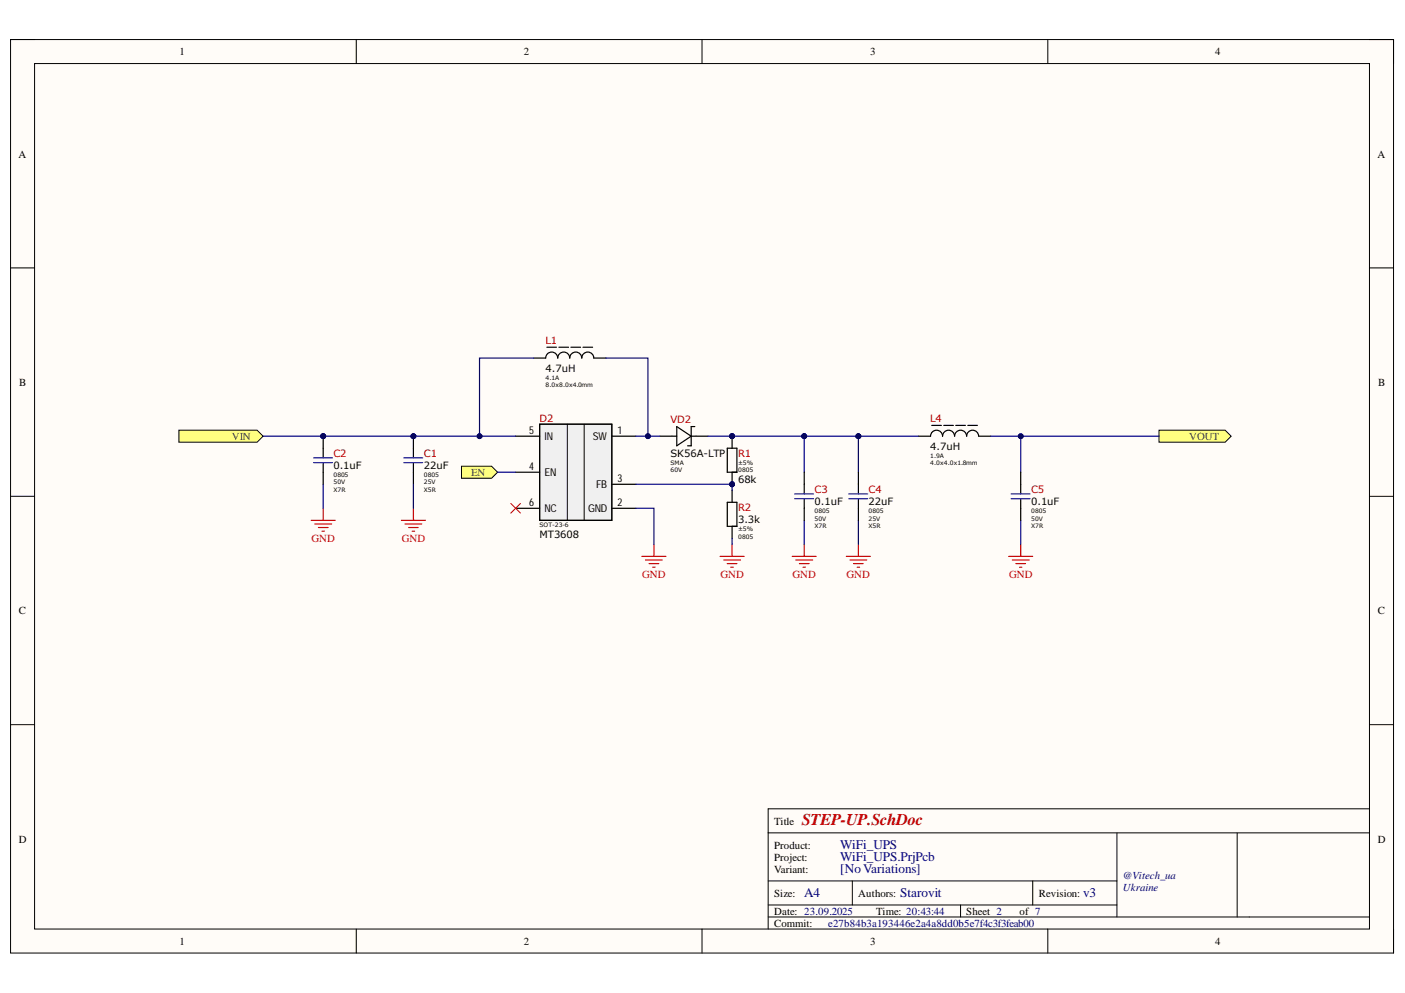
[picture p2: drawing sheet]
<svg xmlns="http://www.w3.org/2000/svg" width="297mm" height="210mm" viewBox="0 0 297 210" stroke-linecap="round" stroke-linejoin="round" font-family="sans-serif">
<path d="M2.2 8.4h292.4v193.1h-292.4z" fill-rule="evenodd" fill="#fffcf8"/>
<path d="M2.2 8.4h292.4v193.1h-292.4z" fill="none" stroke="#000" stroke-width=".21"/>
<path d="M7.3 13.4h282.2v183h-282.2z" fill-rule="evenodd" fill="#fffcf8"/>
<g fill="none" stroke="#000" stroke-width=".21">
<path d="M2.2 8.4h5.1M7.3 13.4h282.2v183h-282.2zM75.3 8.4v5M148.4 8.4v5M221.5 8.4v5M289.5 8.4h5.1v5M2.2 56.6h5.1M289.5 56.6h5.1M2.2 104.9h5.1M289.5 104.9h5.1M2.2 153.2h5.1M289.5 153.2h5.1"/>
<path d="M162.4 176.1h127.1M236.1 176.1v17.7M261.6 176.1v17.7M289.5 171h-127.1v25.4M75.3 196.4v5.1M148.4 196.4v5.1M162.4 186.2h73.7M162.4 193.8h127.1M162.4 191.3h73.7M180.2 186.2v5.1M203.1 191.3v2.5M218.3 186.2v5.1"/>
<path d="M221.5 196.4v5.1M294.6 196.4v5.1"/>
</g>
<path d="M114.1 89.7h15.3v20.3h-15.3z" fill-rule="evenodd" fill="#f0f0f0"/>
<path d="M109 92.2h5.1M109 99.8h5.1M114.1 89.7h15.3v20.3h-15.3zM129.4 92.2h5M109 107.4h5.1M129.4 107.4h5M129.4 102.4h5" fill="none" stroke="#000" stroke-width=".25"/>
<path d="M114.1 89.7h15.3v20.3h-15.3zM119.9 89.7v20.3M123.5 89.7v20.3" fill="none" stroke="#000" stroke-width=".21"/>
<path d="M135.7 117.6h5.1M136.5 118.4h3.5M137.2 119.1h2.1M138 119.9h.5M138.2 115.1v2.5" fill="none" stroke="#f00" stroke-width=".25"/>
<path d="M245 90.9h14l1.3 1.3-1.3 1.3h-14z" fill-rule="evenodd" fill="#ffff80"/>
<path d="M245 90.9h14l1.3 1.3-1.3 1.3h-14z" fill="none" stroke="#000" stroke-width=".21"/>
<path d="M37.8 90.9h16.5l1.3 1.3-1.3 1.3h-16.5z" fill-rule="evenodd" fill="#ffff80"/>
<path d="M37.8 90.9h16.5l1.3 1.3-1.3 1.3h-16.5z" fill="none" stroke="#000" stroke-width=".21"/>
<g fill="none" stroke="#f00" stroke-width=".25">
<path d="M65.8 110h5.1M66.6 110.8h3.5M67.3 111.5h2M68.1 112.3h.5M68.3 107.4v2.6M84.9 110h5M85.6 110.8h3.6M86.4 111.5h2M87.1 112.3h.6M87.4 107.4v2.6M152.2 117.6h5.1M153 118.4h3.6"/>
<path d="M153.8 119.1h2M154.5 119.9h.5M154.8 115.1v2.5M178.9 117.6h5.1M179.7 118.4h3.6M180.5 119.1h2M181.2 119.9h.5M181.5 115.1v2.5"/>
</g>
<path d="M108 106.4l2 2.1M110 106.4l-2 2.1" fill="none" stroke="#f00" stroke-width=".21"/>
<path d="M139.5 92.2h3.6M143.1 90.2l3 2-3 2zM146.2 92.2h3.5M146.9 90.2h-.8v4h-.7" fill="none" stroke="#000" stroke-width=".25"/>
<circle cx="154.8" cy="102.4" r=".51" fill="#000080"/>
<circle cx="154.8" cy="102.4" r=".51" fill="none" stroke="#000080" stroke-width=".21"/>
<circle cx="154.8" cy="92.2" r=".51" fill="#000080"/>
<circle cx="154.8" cy="92.2" r=".51" fill="none" stroke="#000080" stroke-width=".21"/>
<path d="M154.8 99.8v2.6" fill="none" stroke="#000" stroke-width=".25"/>
<circle cx="154.8" cy="102.4" r=".51" fill="#000080"/>
<circle cx="154.8" cy="102.4" r=".51" fill="none" stroke="#000080" stroke-width=".21"/>
<path d="M154.8 92.2v2.5" fill="none" stroke="#000" stroke-width=".25"/>
<circle cx="154.8" cy="92.2" r=".51" fill="#000080"/>
<circle cx="154.8" cy="92.2" r=".51" fill="none" stroke="#000080" stroke-width=".21"/>
<path d="M153.8 94.7h2v5.1h-2zM153.8 106.2h2v5.1h-2zM154.8 103.6v2.6M154.8 111.3v2.5" fill="none" stroke="#000" stroke-width=".25"/>
<circle cx="87.4" cy="92.2" r=".51" fill="#000080"/>
<circle cx="87.4" cy="92.2" r=".51" fill="none" stroke="#000080" stroke-width=".21"/>
<path d="M87.4 92.2v2.5M87.4 99.8v2.6" fill="none" stroke="#000" stroke-width=".25"/>
<circle cx="87.4" cy="92.2" r=".51" fill="#000080"/>
<circle cx="87.4" cy="92.2" r=".51" fill="none" stroke="#000080" stroke-width=".21"/>
<path d="M112.8 75.7h2.6a1.27 1.27 0 0 1 1.2-1.3 1.27 1.27 0 0 1 1.3 1.3 1.27 1.27 0 0 1 1.3-1.3 1.27 1.27 0 0 1 1.2 1.3 1.27 1.27 0 0 1 1.3-1.3 1.27 1.27 0 0 1 1.3 1.3 1.27 1.27 0 0 1 1.3-1.3 1.27 1.27 0 0 1 1.2 1.3h2.6M115.6 73.4h2.1M118.2 73.4h2M120.7 73.4h2M123.2 73.4h2.1M87.4 94.7v2.1M87.4 97.8v2M194.2 92.2h2.5a1.27 1.27 0 0 1 1.3-1.3 1.27 1.27 0 0 1 1.3 1.3 1.27 1.27 0 0 1 1.2-1.3 1.27 1.27 0 0 1 1.3 1.3 1.27 1.27 0 0 1 1.3-1.3 1.27 1.27 0 0 1 1.3 1.3 1.27 1.27 0 0 1 1.2-1.3 1.27 1.27 0 0 1 1.3 1.3h2.5M197 89.9h2M199.5 89.9h2.1M202.1 89.9h2M204.6 89.9h2" fill="none" stroke="#000" stroke-width=".25"/>
<path d="M85.4 97.8h4M85.4 96.8h4" fill="none" stroke="#150cd4" stroke-width=".25"/>
<path d="M167.5 117.6h5.1M168.2 118.4h3.6M169 119.1h2M169.8 119.9h.5M170 115.1v2.5M213.3 117.6h5M214 118.4h3.6M214.8 119.1h2M215.5 119.9h.5M215.8 115.1v2.5" fill="none" stroke="#f00" stroke-width=".25"/>
<path d="M97.6 98.6h6.3l1.3 1.2-1.3 1.3h-6.3z" fill-rule="evenodd" fill="#ffff80"/>
<path d="M97.6 98.6h6.3l1.3 1.2-1.3 1.3h-6.3z" fill="none" stroke="#000" stroke-width=".21"/>
<path d="M170 92.2v7.6M134.4 107.4h3.8v7.7" fill="none" stroke="#000080" stroke-width=".25"/>
<circle cx="170" cy="92.2" r=".51" fill="#000080"/>
<circle cx="170" cy="92.2" r=".51" fill="none" stroke="#000080" stroke-width=".21"/>
<path d="M181.5 92.2v7.6M87.4 102.4v5" fill="none" stroke="#000080" stroke-width=".25"/>
<circle cx="181.5" cy="92.2" r=".51" fill="#000080"/>
<circle cx="181.5" cy="92.2" r=".51" fill="none" stroke="#000080" stroke-width=".21"/>
<path d="M149.7 92.2h5.1M68.3 102.4v5M181.5 110v5.1" fill="none" stroke="#000080" stroke-width=".25"/>
<circle cx="154.8" cy="92.2" r=".51" fill="#000080"/>
<circle cx="154.8" cy="92.2" r=".51" fill="none" stroke="#000080" stroke-width=".21"/>
<path d="M154.8 92.2h15.2" fill="none" stroke="#000080" stroke-width=".25"/>
<circle cx="154.8" cy="92.2" r=".51" fill="#000080"/>
<circle cx="154.8" cy="92.2" r=".51" fill="none" stroke="#000080" stroke-width=".21"/>
<circle cx="170" cy="92.2" r=".51" fill="#000080"/>
<circle cx="170" cy="92.2" r=".51" fill="none" stroke="#000080" stroke-width=".21"/>
<path d="M112.8 75.7h-11.4v16.5h7.6" fill="none" stroke="#000080" stroke-width=".25"/>
<circle cx="101.4" cy="92.2" r=".51" fill="#000080"/>
<circle cx="101.4" cy="92.2" r=".51" fill="none" stroke="#000080" stroke-width=".21"/>
<path d="M128.1 75.7h8.9v16.5" fill="none" stroke="#000080" stroke-width=".25"/>
<circle cx="137" cy="92.2" r=".51" fill="#000080"/>
<circle cx="137" cy="92.2" r=".51" fill="none" stroke="#000080" stroke-width=".21"/>
<path d="M134.4 92.2h5.1" fill="none" stroke="#000080" stroke-width=".25"/>
<circle cx="137" cy="92.2" r=".51" fill="#000080"/>
<circle cx="137" cy="92.2" r=".51" fill="none" stroke="#000080" stroke-width=".21"/>
<path d="M68.3 92.2h33.1" fill="none" stroke="#000080" stroke-width=".25"/>
<circle cx="101.4" cy="92.2" r=".51" fill="#000080"/>
<circle cx="101.4" cy="92.2" r=".51" fill="none" stroke="#000080" stroke-width=".21"/>
<circle cx="87.4" cy="92.2" r=".51" fill="#000080"/>
<circle cx="87.4" cy="92.2" r=".51" fill="none" stroke="#000080" stroke-width=".21"/>
<circle cx="68.3" cy="92.2" r=".51" fill="#000080"/>
<circle cx="68.3" cy="92.2" r=".51" fill="none" stroke="#000080" stroke-width=".21"/>
<path d="M134.4 102.4h20.4v1.2" fill="none" stroke="#000080" stroke-width=".25"/>
<circle cx="154.8" cy="102.4" r=".51" fill="#000080"/>
<circle cx="154.8" cy="102.4" r=".51" fill="none" stroke="#000080" stroke-width=".21"/>
<path d="M55.6 92.2h12.7M154.8 113.8v1.3" fill="none" stroke="#000080" stroke-width=".25"/>
<circle cx="68.3" cy="92.2" r=".51" fill="#000080"/>
<circle cx="68.3" cy="92.2" r=".51" fill="none" stroke="#000080" stroke-width=".21"/>
<path d="M170 92.2h11.5M170 110v5.1" fill="none" stroke="#000080" stroke-width=".25"/>
<circle cx="170" cy="92.2" r=".51" fill="#000080"/>
<circle cx="170" cy="92.2" r=".51" fill="none" stroke="#000080" stroke-width=".21"/>
<circle cx="181.5" cy="92.2" r=".51" fill="#000080"/>
<circle cx="181.5" cy="92.2" r=".51" fill="none" stroke="#000080" stroke-width=".21"/>
<path d="M181.5 92.2h12.7" fill="none" stroke="#000080" stroke-width=".25"/>
<circle cx="181.5" cy="92.2" r=".51" fill="#000080"/>
<circle cx="181.5" cy="92.2" r=".51" fill="none" stroke="#000080" stroke-width=".21"/>
<path d="M209.4 92.2h6.4v7.6" fill="none" stroke="#000080" stroke-width=".25"/>
<circle cx="215.8" cy="92.2" r=".51" fill="#000080"/>
<circle cx="215.8" cy="92.2" r=".51" fill="none" stroke="#000080" stroke-width=".21"/>
<path d="M215.8 92.2h29.2M215.8 110v5.1" fill="none" stroke="#000080" stroke-width=".25"/>
<circle cx="215.8" cy="92.2" r=".51" fill="#000080"/>
<circle cx="215.8" cy="92.2" r=".51" fill="none" stroke="#000080" stroke-width=".21"/>
<path d="M105.2 99.8h3.8" fill="none" stroke="#000080" stroke-width=".25"/>
<circle cx="68.3" cy="92.2" r=".51" fill="#000080"/>
<circle cx="68.3" cy="92.2" r=".51" fill="none" stroke="#000080" stroke-width=".21"/>
<path d="M68.3 92.2v2.5M68.3 99.8v2.6" fill="none" stroke="#000" stroke-width=".25"/>
<circle cx="68.3" cy="92.2" r=".51" fill="#000080"/>
<circle cx="68.3" cy="92.2" r=".51" fill="none" stroke="#000080" stroke-width=".21"/>
<path d="M68.3 94.7v2.1M68.3 97.8v2M170 99.8v4.6M181.5 99.8v4.6M215.8 99.8v4.6M170 105.4v4.6M181.5 105.4v4.6M215.8 105.4v4.6" fill="none" stroke="#000" stroke-width=".25"/>
<path d="M66.3 97.8h4M66.3 96.8h4M168 105.4h4M168 104.4h4M179.4 104.4h4M179.4 105.4h4M213.8 104.4h4M213.8 105.4h4" fill="none" stroke="#150cd4" stroke-width=".25"/>
<text font-size="3.5" fill="#800000" x="169.5" y="174.3">STEP-UP.SchDoc</text>
<g font-size="2.8" fill="#000080">
<text x="177.6" y="179.6">WiFi_UPS</text>
<text x="177.6" y="182.1">WiFi_UPS.PrjPcb</text>
<text x="177.6" y="184.6">[NoVariations]</text>
<text x="170" y="189.7">A4</text>
<text x="190.3" y="189.7">Starovit</text>
<text x="229" y="189.7">v3</text>
</g>
<g font-size="2.3">
<text x="37.9" y="11.7">1</text>
<text x="110.8" y="11.7">2</text>
<text x="184" y="11.7">3</text>
<text x="256.9" y="11.7">4</text>
<text x="3.9" y="33.3">A</text>
<text x="291.2" y="33.3">A</text>
<text x="4.1" y="81.5">B</text>
<text x="291.4" y="81.5">B</text>
<text x="111.9" y="91.8">5</text>
<text x="115.1" y="93">IN</text>
<text x="125.3" y="93">SW</text>
<text x="130.6" y="91.8">1</text>
<text x="111.9" y="99.4">4</text>
<text x="115.1" y="100.6">EN</text>
<text x="130.6" y="101.9">3</text>
<text x="111.9" y="107">6</text>
<text x="126" y="103.2">FB</text>
<text x="130.6" y="107">2</text>
<text x="115.1" y="108.3">NC</text>
<text x="124.3" y="108.3">GND</text>
<text x="4" y="129.8">C</text>
<text x="291.3" y="129.8">C</text>
<text x="4" y="178.1">D</text>
<text x="163.7" y="174.3">Title</text>
<text x="163.7" y="179.4">Product:</text>
<text x="291.3" y="178.1">D</text>
<text x="163.7" y="181.9">Project:</text>
<text x="163.7" y="184.5">Variant:</text>
<text x="163.7" y="189.5">Size:</text>
<text x="181.4" y="189.5">Authors:</text>
<text x="219.6" y="189.5">Revision:</text>
<text x="163.7" y="193.3">Date: 23.09.2025</text>
<text x="163.7" y="195.9">Commit:</text>
<text x="185.3" y="193.3">Time: 20:43:44</text>
<text x="204.3" y="193.3">Sheet 2</text>
<text x="215.6" y="193.3">of 7</text>
<text x="37.9" y="199.7">1</text>
<text x="110.8" y="199.7">2</text>
<text x="184" y="199.7">3</text>
<text x="256.9" y="199.7">4</text>
</g>
<g font-size="2.3" fill="#434343">
<text x="49" y="93">VIN</text>
<text x="251.4" y="93">VOUT</text>
<text x="99.6" y="100.6">EN</text>
</g>
<g font-size="2.3" fill="#f00">
<text x="65.8" y="114.6">GND</text>
<text x="85" y="114.6">GND</text>
<text x="135.7" y="122.2">GND</text>
<text x="152.3" y="122.2">GND</text>
<text x="167.6" y="122.2">GND</text>
<text x="179" y="122.2">GND</text>
<text x="213.4" y="122.2">GND</text>
</g>
<g font-size="2.3" fill="#000080">
<text x="237.4" y="185.7">@Vitech_ua</text>
<text x="237.4" y="188.3">Ukraine</text>
<text x="175.1" y="195.9">e27b84b3a193446e2a4a8dd0b5e7f4c3f3feab00</text>
</g>
<g font-size="2.1" fill="#800000">
<text x="115.3" y="72.7">L1</text>
<text x="114.1" y="89.2">D2</text>
<text x="141.8" y="89.5">VD2</text>
<text x="196.7" y="89.2">L4</text>
<text x="70.5" y="96.6">C2</text>
<text x="89.6" y="96.6">C1</text>
<text x="156.1" y="96.6">R1</text>
<text x="172.2" y="104.2">C3</text>
<text x="183.6" y="104.2">C4</text>
<text x="218" y="104.2">C5</text>
<text x="156.1" y="108">R2</text>
</g>
<g font-size="2.1">
<text x="115.3" y="78.6">4.7uH</text>
<text x="196.7" y="95.1">4.7uH</text>
<text x="70.5" y="99.1">0.1uF</text>
<text x="89.6" y="99.1">22uF</text>
<text x="141.8" y="96.6">SK56A-LTP</text>
<text x="156.1" y="102.2">68k</text>
<text x="172.2" y="106.7">0.1uF</text>
<text x="183.6" y="106.7">22uF</text>
<text x="218" y="106.7">0.1uF</text>
<text x="114.1" y="113.7">MT3608</text>
<text x="156.1" y="110.6">3.3k</text>
</g>
<g font-size="1.3">
<text x="115.3" y="80.3">4.1A</text>
<text x="115.3" y="81.8">8.0x8.0x4.0mm</text>
<text x="70.5" y="100.8">0805</text>
<text x="89.6" y="100.8">0805</text>
<text x="141.8" y="98.3">SMA</text>
<text x="141.8" y="99.8">60V</text>
<text x="156.1" y="98.3">±5%</text>
<text x="156.1" y="99.8">0805</text>
<text x="196.7" y="96.8">1.9A</text>
<text x="196.7" y="98.3">4.0x4.0x1.8mm</text>
<text x="70.5" y="102.3">50V</text>
<text x="70.5" y="103.9">X7R</text>
<text x="89.6" y="102.3">25V</text>
<text x="89.6" y="103.9">X5R</text>
<text x="114.1" y="111.3">SOT-23-6</text>
<text x="156.1" y="112.3">±5%</text>
<text x="156.1" y="113.8">0805</text>
<text x="172.2" y="108.5">0805</text>
<text x="172.2" y="110">50V</text>
<text x="172.2" y="111.6">X7R</text>
<text x="183.6" y="108.5">0805</text>
<text x="183.6" y="110">25V</text>
<text x="183.6" y="111.6">X5R</text>
<text x="218" y="108.5">0805</text>
<text x="218" y="110">50V</text>
<text x="218" y="111.6">X7R</text>
</g>
</svg>
